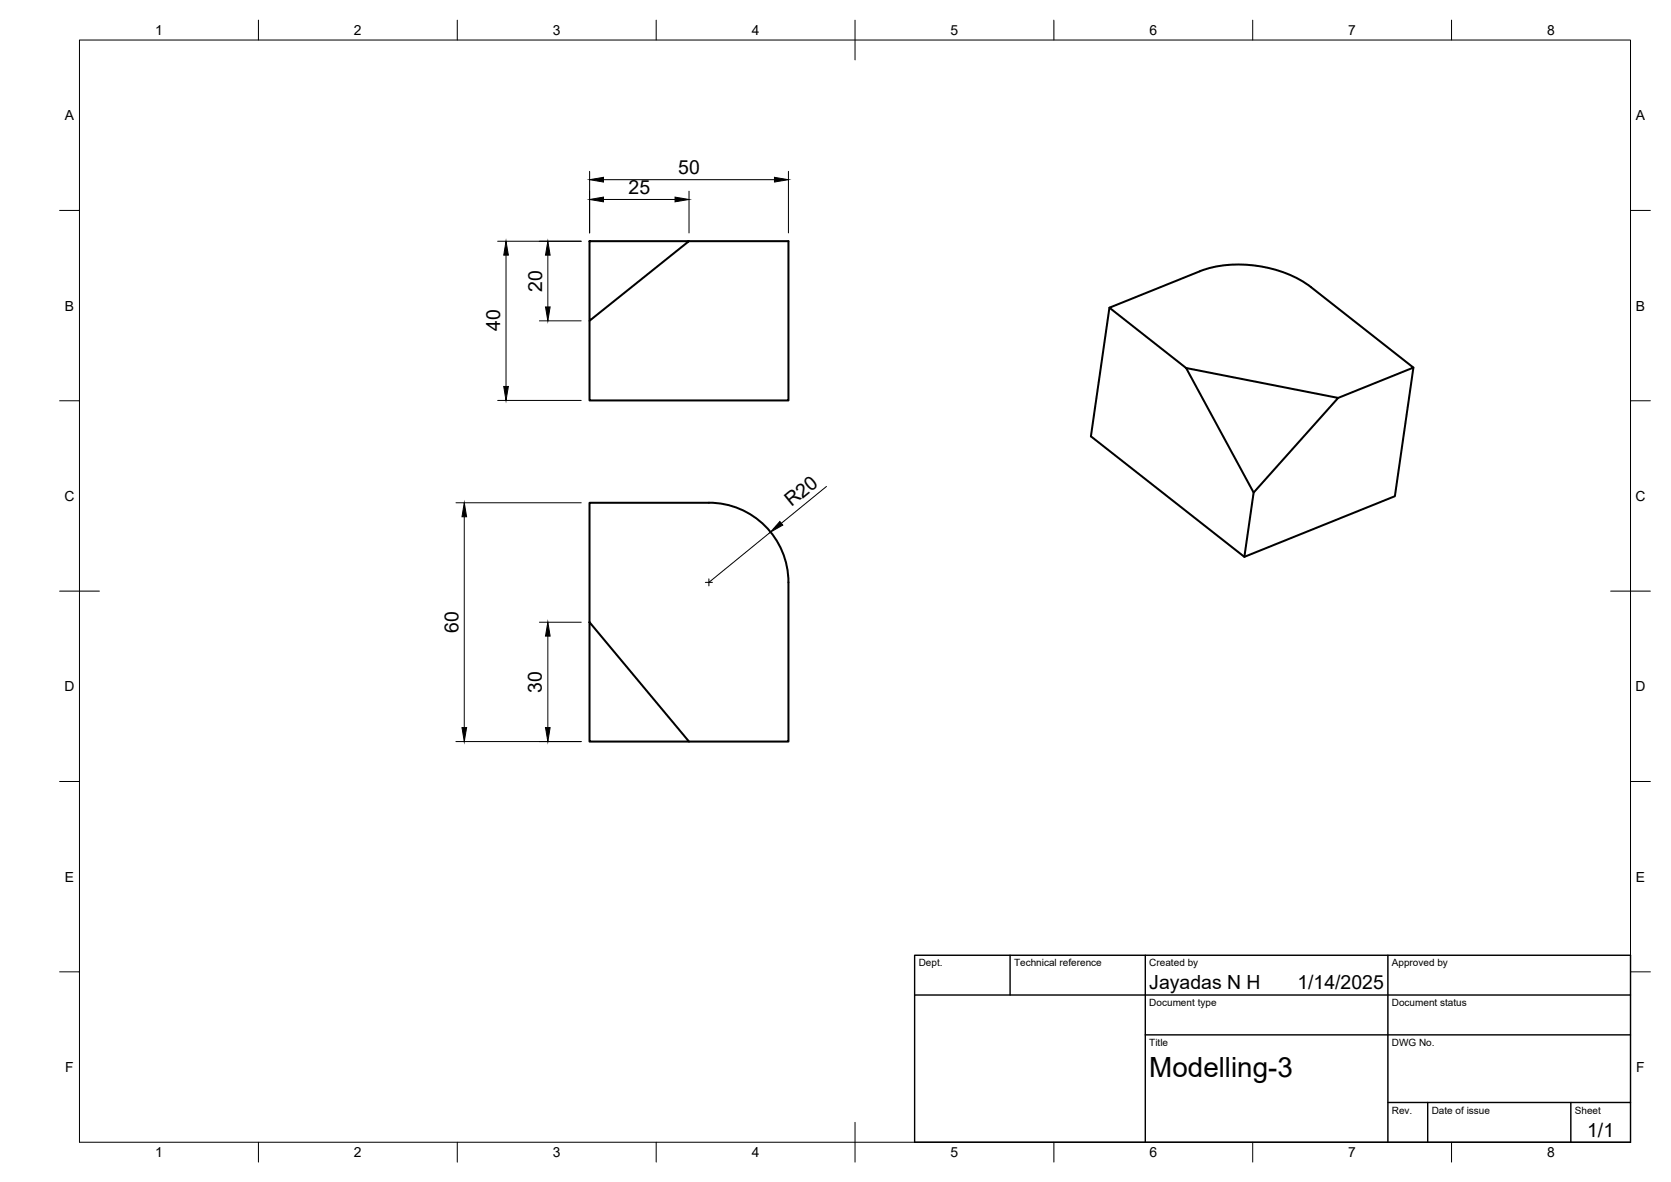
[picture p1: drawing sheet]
<svg xmlns="http://www.w3.org/2000/svg" width="420mm" height="297mm" viewBox="0 0 420 297" stroke-linecap="round" stroke-linejoin="round" font-family="sans-serif">
<!-- layer: Visible -->
<path d="M148.2 60.6h25l-25 20zM173.2 60.6h25v40h-50v-20M279 77.3l-4.7 32.4 38.6 30.2 37.8-15.2 4.7-32.3M298.2 92.5l38.3 7.5-21.3 23.8zM298.2 92.5l-19.2-15.2 22.7-9.1a31.1 31.1 0 0 1 28 4l25.7 20.2-18.9 7.6M315.2 123.8l-2.3 16.1M148.2 156.4l25 30h-25zM148.2 156.4v-30l30.1-.1a20 20 0 0 1 19.9 20.1v40h-25" fill="none" stroke="#000" stroke-width=".51"/>
<!-- layer: BORDER -->
<g fill="none" stroke="#000" stroke-width=".25">
<path d="M20 10.1h390v276.9h-390zM65 5.1v5M115 5.1v5M165 5.1v5M215 5.1v10M265 5.1v5M315 5.1v5M365 5.1v5M15 52.9h5M410 52.9h5M15 100.7h5M410 100.7h5"/>
<path d="M15 148.6h10M405 148.6h10M15 196.4h5M410 196.4h5M15 244.2h5M410 244.2h5M65 287v5M115 287v5M165 287v5M215 282.1v9.9M265 287v5M315 287v5"/>
<path d="M365 287v5"/>
</g>
<!-- layer: TITLEBLOCK -->
<path d="M230 240.1h180v46.9h-180zM230 250h180M254 240.1v9.9M288 240.1v46.9M349 240.1v46.9M288 260.1h122M349 277.1h61M359 277.1v9.9M395 277.1v9.9" fill="none" stroke="#000" stroke-width=".36"/>
<!-- layer: FD_Dimensions -->
<g fill="none" stroke="#000" stroke-width=".25">
<path d="M148.3 43.1v15.4M151.7 45.2h43M151.7 50.1h18M173.2 48v10.5M198.2 43.1v15.4M125.1 60.6h21M127.2 64.1v33M137.8 64.1v13M135.6 80.6h10.5M125.1 100.6h21M114.6 126.4h31.5M116.7 129.9v52.9"/>
<path d="M193.7 133.7l-15.5 12.7M207.8 122.2l-11.4 9.3M135.6 156.4h10.5M137.8 159.9v22.9M114.6 186.4h31.5"/>
</g>
<g fill="#000" stroke="#000" stroke-width=".25">
<path d="M148.3 45.2l3.4-.6v1.1zM148.3 50.1l3.4-.6v1.2zM169.7 49.5l3.5 .6-3.5 .6zM194.7 44.6l3.5 .6-3.5 .5zM127.2 60.6l.6 3.5h-1.1zM137.8 60.6l.5 3.5h-1.1zM137.2 77.1h1.1l-.5 3.5zM126.7 97.1h1.1l-.6 3.5zM116.7 126.4l.6 3.5h-1.1zM196.1 131l.7 1-3.1 1.7zM137.8 156.4l.5 3.5h-1.1zM116.2 182.8h1.1l-.6 3.6z"/>
<path d="M137.2 182.8h1.1l-.5 3.6z"/>
</g>
<!-- layer: Smart Centers -->
<path d="M177.4 146.4h1.7M178.2 145.5v1.7" fill="none" stroke="#000" stroke-width=".25"/>
<text font-size="7" x="289" y="270.6">Modelling-3</text>
<g font-size="4.9">
<text x="170.5" y="43.7">50</text>
<text x="158.1" y="48.7">25</text>
<text x="136.3" y="73.3" transform="rotate(-90 136.3 73.3)">20</text>
<text x="125.8" y="83.3" transform="rotate(-90 125.8 83.3)">40</text>
<text x="199" y="127.5" transform="rotate(-39 199 127.5)">R20</text>
<text x="115.3" y="159.1" transform="rotate(-90 115.3 159.1)">60</text>
<text x="136.3" y="174.1" transform="rotate(-90 136.3 174.1)">30</text>
<text x="289" y="248.5">Jayadas N H</text>
<text x="326.2" y="248.5">1/14/2025</text>
<text x="399.1" y="285.7">1/1</text>
</g>
<g font-size="3.5">
<text x="39" y="8.8">1</text>
<text x="89" y="8.8">2</text>
<text x="139" y="8.8">3</text>
<text x="189" y="8.8">4</text>
<text x="239" y="8.8">5</text>
<text x="289" y="8.8">6</text>
<text x="339" y="8.8">7</text>
<text x="389" y="8.8">8</text>
<text x="16.3" y="30.2">A</text>
<text x="411.3" y="30.2">A</text>
<text x="16.3" y="78">B</text>
<text x="411.3" y="78">B</text>
<text x="16.2" y="125.9">C</text>
<text x="411.2" y="125.9">C</text>
<text x="16.2" y="173.7">D</text>
<text x="411.2" y="173.7">D</text>
<text x="16.3" y="221.6">E</text>
<text x="411.3" y="221.6">E</text>
<text x="16.4" y="269.4">F</text>
<text x="411.4" y="269.4">F</text>
<text x="39" y="290.8">1</text>
<text x="89" y="290.8">2</text>
<text x="139" y="290.8">3</text>
<text x="189" y="290.8">4</text>
<text x="239" y="290.8">5</text>
<text x="289" y="290.8">6</text>
<text x="339" y="290.8">7</text>
<text x="389" y="290.8">8</text>
</g>
<g font-size="2.5">
<text x="231" y="242.9">Dept.</text>
<text x="255" y="242.9">Technical reference</text>
<text x="289" y="242.9">Created by</text>
<text x="350" y="242.9">Approved by</text>
<text x="289" y="252.8">Document type</text>
<text x="350" y="252.8">Document status</text>
<text x="289" y="262.9">Title</text>
<text x="350" y="262.9">DWG No.</text>
<text x="350" y="279.9">Rev.</text>
<text x="360" y="279.9">Date of issue</text>
<text x="396" y="279.9">Sheet</text>
</g>
</svg>
